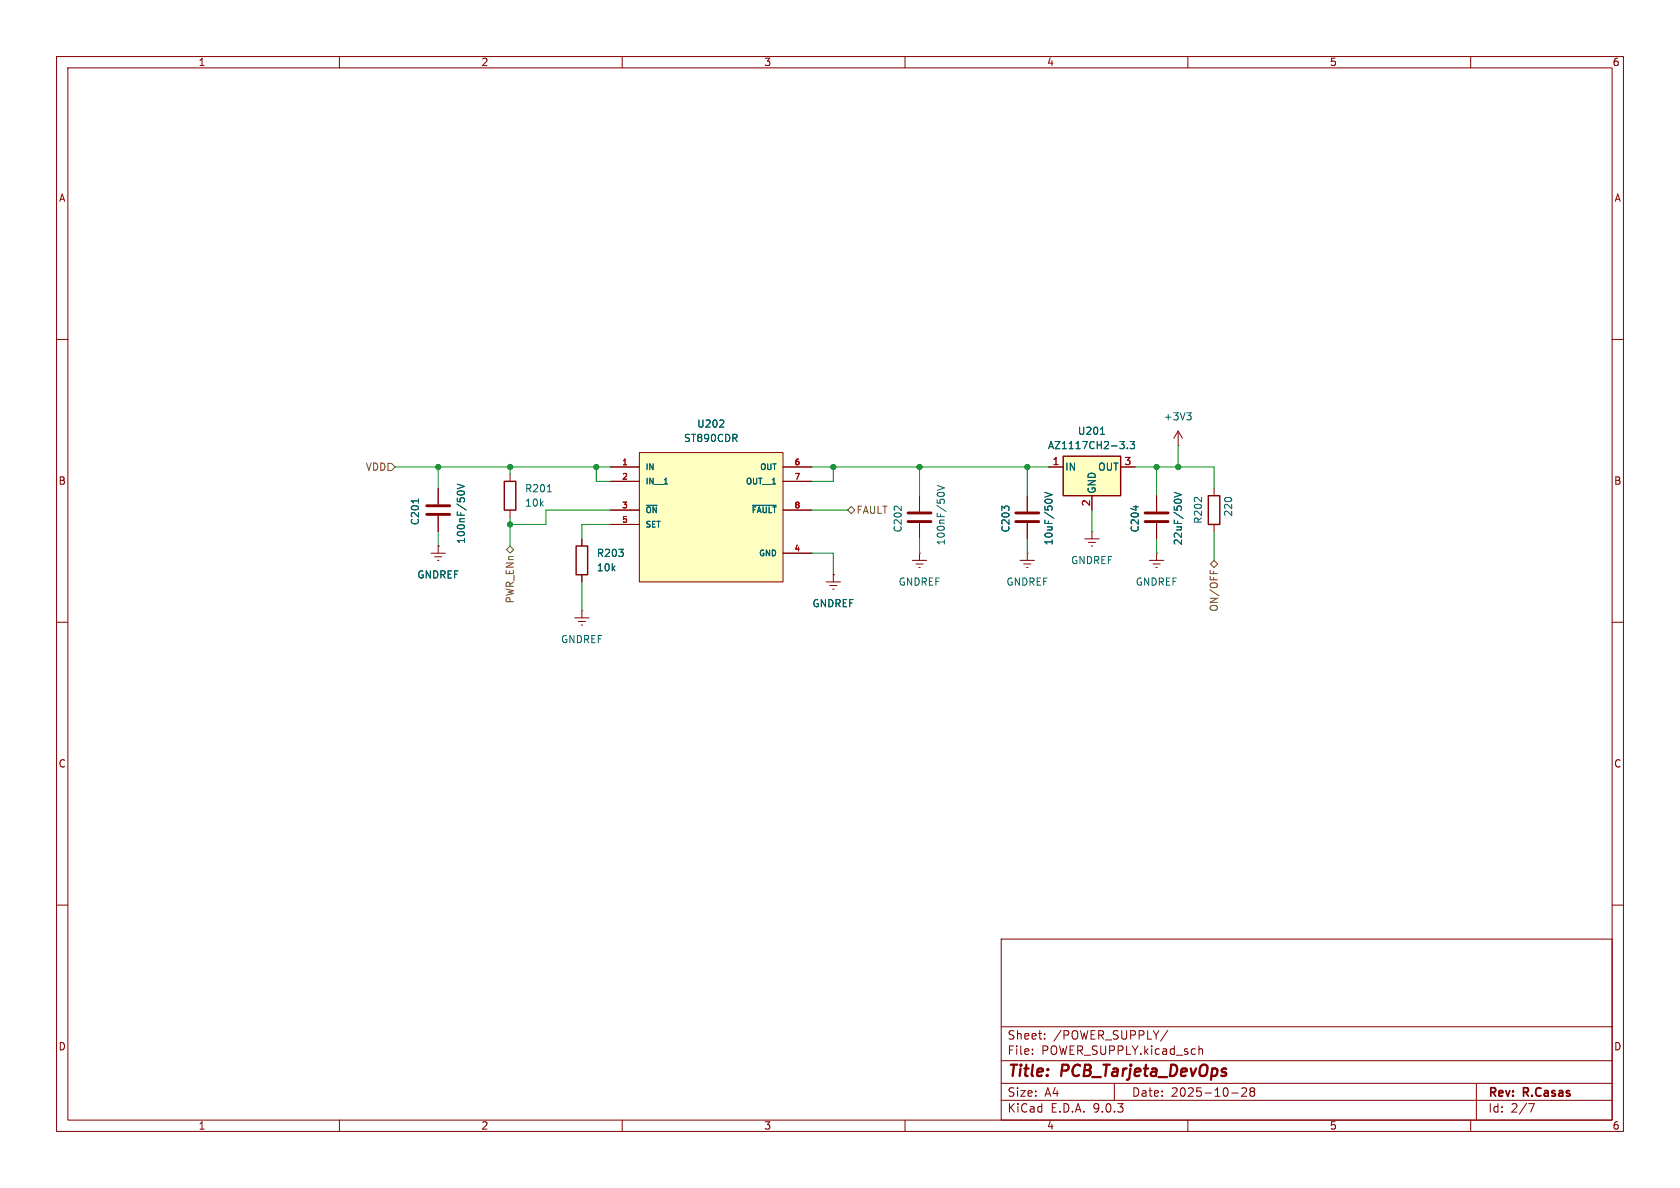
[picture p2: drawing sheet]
<svg xmlns="http://www.w3.org/2000/svg" width="297mm" height="210mm" viewBox="0 0 297 210" stroke-linecap="round" stroke-linejoin="round" font-family="sans-serif">
<g fill="none" stroke="#840000" stroke-width=".18">
<path d="M10 10h277v190h-277zM12 12h273v186h-273zM60 10v2M110 10v2M160 10v2M210 10v2M260 10v2M10 60h2M208.3 78.7h.1M208.3 76.2l-.8 1.3M208.3 76.2l.7 1.3M208.3 76.2v2.5"/>
<path d="M285 60h2M180.3 99.1h2.6M181 99.7h1.2M181.6 97.8h.1M181.6 87.6v2.8M181.6 92.5v2.8M181.6 97.8v1.3M203.2 99.1h2.5M203.8 99.7h1.3M204.5 97.8h.1M204.5 87.6v2.8M204.5 92.5v2.8"/>
<path d="M204.5 97.8v1.3M214.6 86.4v1.2M214.6 92.7v1.3M10 110h2M146 102.9h2.6M146.7 103.5h1.3M147.2 104.1h.2M147.3 101.6h.1M147.3 101.6v1.3M181.5 100.3h.2M204.3 100.3h.3M285 110h2"/>
<path d="M10 160h2M177 166h108v32h-108zM285 160h2M60 198v2M110 198v2M160 198v2M177 194.5h108M177 191.5h108M177 187.5h108M177 181.5h108M182.5 186.3v.1M182.5 185.5v.1"/>
<path d="M184.7 183.6v.1M184.7 182.8v.1M197 191.5v3M206.5 182.1l-1.3 2M210 198v2M212 184.9v1.5M212 185.5l.2-.1 .3 .1 .1 .9M217.7 193.2h1.2M219.5 192.4l.6-.1 .2 .1 .1 .3-.9 1.1h.9M221.2 192.9l-.2-.2 .2-.4 .5 .1 .1 .2-.3 .3M221.2 192.9l-.2 .3v.5l.2 .1 .5-.1 .1-.2-.1-.4-.2-.2M221.2 192.9h.3"/>
<path d="M260 198v2M261 191.5v6.5M270.2 195.1h1l-.6 1.5"/>
</g>
<path d="M213.6 87.6h2v5.1h-2z" fill="none" stroke="#840000" stroke-width=".25"/>
<path d="M209.8 73h.8l-.4 .5M210.3 73.5l.3 .2v.3l-.3 .2M184.7 87l1.3 .5-1.3 .4M185 88.3h.8M200.8 89.4v.8M207.6 87l1.3 .5-1.3 .4M207.8 88.3h.8" fill="none" stroke="#006464" stroke-width=".18"/>
<path d="M179.6 90.7h4M179.6 92.2h4M202.4 90.7h4.1M202.4 92.2h4.1" fill="none" stroke="#840000" stroke-width=".51"/>
<path d="M188 80.6h10.1v7h-10.1z" fill="#ffffc2"/>
<path d="M89.2 85.1h2v5.1h-2zM188 80.6h10.1v7h-10.1z" fill="none" stroke="#840000" stroke-width=".25"/>
<g fill="none" stroke="#840000" stroke-width=".18">
<path d="M90.2 83.8v1.3M90.2 90.2v1.2M161.3 99.1h2.5M161.9 99.7h1.3M162.6 97.8h.1M162.6 87.6v2.8M162.6 92.5v2.8M162.6 97.8v1.3M185.4 82.6h2.6M191.8 95.3h2.5M192.4 95.9h1.3M192.9 96.5h.3"/>
<path d="M193 94h.1M193 87.6v2.6M193 94v1.3M198.1 82.6h2.6M162.4 100.3h.3"/>
</g>
<path d="M194.6 76.8h.7M198 78h.8l-.5 .5 .4 .2 .1 .4-.3 .2h-.3M199.3 79.2v.1M199.8 78h.8l-.5 .5 .4 .2v.5l-.2 .1-.5-.1M96.8 86.9h.7M165.7 87.3a.79 .79 0 0 1 1.2 0M165.7 85.8l1.2 .4-1.2 .5" fill="none" stroke="#006464" stroke-width=".18"/>
<path d="M160.5 90.7h4.1M160.5 92.2h4.1" fill="none" stroke="#840000" stroke-width=".51"/>
<path d="M113 80h25.4v22.9h-25.4z" fill="#ffffc2"/>
<g fill="none" stroke="#840000" stroke-width=".18">
<path d="M76.2 97.8h2.5M76.8 98.4h1.3M77.3 99.1h.3M77.5 96.5h.1M77.5 86.4v2.8M77.5 91.2v2.8M77.5 96.5v1.3M102.9 95.3v1.2M107.9 82.6h5.1M107.9 85.1h5.1M107.9 90.2h5.1M107.9 92.7h5.1"/>
<path d="M113 80h25.4v22.9h-25.4zM138.4 82.6h5.1M138.4 85.1h5.1M138.4 90.2h5.1M138.4 97.8h5.1M181.6 87.6v2.8M181.6 92.5v2.8M185.4 82.6h2.6M193 87.6v2.6M198.1 82.6h2.6M204.5 87.6v2.8M204.5 92.5v2.8"/>
<path d="M101.6 109.2h2.5M102.2 109.9h1.3M102.7 110.5h.3M102.9 108h.1M102.9 101.6v1.3M102.9 108v1.2M147.3 101.6h.1"/>
</g>
<g fill="none" stroke="#006464" stroke-width=".18">
<path d="M127.2 75.5h.8M127.9 74.4v.4M194.6 76.8h.7M198 78h.8l-.5 .5 .4 .2 .1 .4-.3 .2h-.3M199.3 79.2v.1M199.8 78h.8l-.5 .5 .4 .2v.5l-.2 .1-.5-.1M74 88.2v.7M80.8 87.1a.79 .79 0 0 1 1.3 0M80.8 85.6l1.3 .4-1.3 .4M114.2 89.3h2M133 89.3h4.2M184.7 87l1.3 .5-1.3 .4"/>
<path d="M185 88.3h.8M200.8 89.4v.8M207.6 87l1.3 .5-1.3 .4M207.8 88.3h.8"/>
</g>
<path d="M101.9 96.5h2v5.1h-2z" fill="none" stroke="#840000" stroke-width=".25"/>
<path d="M75.4 89.4h4.1M75.4 90.9h4.1" fill="none" stroke="#840000" stroke-width=".51"/>
<path d="M68.6 81.9h.6l.6 .7-.6 .6h-.6zM89.5 97.2l.7-.7 .6 .7-.6 .6zM150.5 89.5l.6 .7-.6 .6-.6-.6zM214 99.7l.6-.6 .7 .6-.7 .6zM213.9 100.8v.6" fill="none" stroke="#725600" stroke-width=".18"/>
<g fill="none" stroke="#009600" stroke-width=".18">
<path d="M208.3 78.7v3.9M69.8 82.6h38.1M77.5 82.6v3.8M77.5 94v2.5M90.2 82.6v1.2M90.2 91.4v5.1M105.4 82.6v2.5h2.5M107.9 90.2h-11.4v2.5h-6.3M107.9 92.7h-5v2.6M143.5 97.8h3.8v3.8M143.5 82.6h41.9M143.5 90.2h6.4"/>
<path d="M147.3 82.6v2.5h-3.8M162.6 82.6v5M162.6 95.3v2.5M181.6 82.6v5M181.6 95.3v2.5M193 90.2v3.8M200.7 82.6h13.9v3.8M204.5 82.6v5M204.5 95.3v2.5M214.6 94v5.1M102.9 102.9v5.1"/>
</g>
<g fill="#009600" stroke="#009600" stroke-width=".18">
<circle cx="181.6" cy="82.6" r=".46"/>
<circle cx="147.3" cy="82.6" r=".46"/>
<circle cx="162.6" cy="82.6" r=".46"/>
<circle cx="204.5" cy="82.6" r=".46"/>
<circle cx="208.3" cy="82.6" r=".46"/>
<circle cx="105.4" cy="82.6" r=".46"/>
<circle cx="90.2" cy="92.7" r=".46"/>
<circle cx="90.2" cy="82.6" r=".46"/>
<circle cx="77.5" cy="82.6" r=".46"/>
</g>
<g font-size="2.8" fill="#840000">
<text x="178" y="190.9">Title:</text>
<text x="187.7" y="190.9">PCB_Tarjeta_DevOps</text>
</g>
<g font-size="2.1" fill="#840000">
<text x="178" y="184">Sheet:</text>
<text x="186.2" y="184">/POWER_SUPPLY/</text>
<text x="178" y="186.7">File:</text>
<text x="184.1" y="186.7">POWER_SUPPLY.kicad_sch</text>
<text x="178" y="196.9">KiCad</text>
<text x="178" y="194.1">Size:</text>
<text x="184.7" y="194.1">A4</text>
<text x="185.7" y="196.9">E.D.A.</text>
<text x="193.3" y="196.9">9.0.3</text>
<text x="200" y="194.1">Date:</text>
<text x="207" y="194.1">2025-10-28</text>
<text x="263" y="194.3">Rev:</text>
<text x="263" y="196.9">Id:</text>
<text x="267.1" y="196.9">2/7</text>
<text x="269.4" y="194.3">R.Casas</text>
</g>
<g font-size="1.8" fill="#840000">
<text x="35" y="11.9">1</text>
<text x="85" y="11.9">2</text>
<text x="135" y="11.9">3</text>
<text x="185" y="11.9">4</text>
<text x="235" y="11.9">5</text>
<text x="285" y="11.9">6</text>
<text x="10.3" y="35.9">A</text>
<text x="285.3" y="35.9">A</text>
<text x="10.3" y="85.9">B</text>
<text x="285.3" y="85.9">B</text>
<text x="10.3" y="135.9">C</text>
<text x="285.3" y="135.9">C</text>
<text x="10.3" y="185.9">D</text>
<text x="285.3" y="185.9">D</text>
<text x="35" y="199.9">1</text>
<text x="85" y="199.9">2</text>
<text x="135" y="199.9">3</text>
<text x="185" y="199.9">4</text>
<text x="235" y="199.9">5</text>
<text x="285" y="199.9">6</text>
</g>
<g font-size="1.8" fill="#006464">
<text x="123.1" y="75.8">U202</text>
<text x="190.5" y="77.1">U201</text>
<text x="205.6" y="74.5">+3V3</text>
<text x="120.8" y="78.3">ST890CDR</text>
<text x="185.2" y="79.6">AZ1117CH2-3.3</text>
<text x="188.2" y="83.4">IN</text>
<text x="194" y="83.4">OUT</text>
<text x="92.7" y="87.2">R201</text>
<text x="92.7" y="89.8">10k</text>
<text x="193.9" y="87.4" transform="rotate(-90 193.9 87.4)">GND</text>
<text x="74.3" y="93" transform="rotate(-90 74.3 93)">C201</text>
<text x="159.6" y="94.2" transform="rotate(-90 159.6 94.2)">C202</text>
<text x="178.7" y="94.2" transform="rotate(-90 178.7 94.2)">C203</text>
<text x="201.5" y="94.2" transform="rotate(-90 201.5 94.2)">C204</text>
<text x="212.7" y="92.7" transform="rotate(-90 212.7 92.7)">R202</text>
<text x="218" y="91.4" transform="rotate(-90 218 91.4)">220</text>
<text x="82.4" y="96.3" transform="rotate(-90 82.4 96.3)">100nF/50V</text>
<text x="105.4" y="98.7">R203</text>
<text x="105.4" y="101.2">10k</text>
<text x="167.2" y="96.5" transform="rotate(-90 167.2 96.5)">100nF/50V</text>
<text x="186.3" y="96.5" transform="rotate(-90 186.3 96.5)">10uF/50V</text>
<text x="189.2" y="99.9">GNDREF</text>
<text x="209.1" y="96.5" transform="rotate(-90 209.1 96.5)">22uF/50V</text>
<text x="73.7" y="102.5">GNDREF</text>
<text x="143.5" y="107.5">GNDREF</text>
<text x="158.8" y="103.7">GNDREF</text>
<text x="177.8" y="103.7">GNDREF</text>
<text x="200.7" y="103.7">GNDREF</text>
<text x="99.1" y="113.9">GNDREF</text>
</g>
<g font-size="1.8" fill="#725600">
<text x="64.6" y="83.4">VDD</text>
<text x="151.3" y="91">FAULT</text>
<text x="91" y="106.8" transform="rotate(-90 91 106.8)">PWR_ENn</text>
<text x="215.5" y="108.2" transform="rotate(-90 215.5 108.2)">ON/OFF</text>
</g>
<g font-size="1.8" fill="#a90000">
<text x="186" y="82.3">1</text>
<text x="198.7" y="82.3">3</text>
<text x="192.8" y="89.6" transform="rotate(-90 192.8 89.6)">2</text>
</g>
<g font-size="1.4" fill="#a90000">
<text x="109.9" y="82.3">1</text>
<text x="140.4" y="82.3">6</text>
<text x="109.9" y="84.8">2</text>
<text x="109.9" y="89.9">3</text>
<text x="140.4" y="84.8">7</text>
<text x="140.4" y="89.9">8</text>
<text x="109.9" y="92.5">5</text>
<text x="140.4" y="97.5">4</text>
</g>
<g font-size="1.4" fill="#006464">
<text x="114" y="83.3">IN</text>
<text x="134.3" y="83.3">OUT</text>
<text x="114" y="85.8">IN__1</text>
<text x="131.7" y="85.8">OUT__1</text>
<text x="114" y="90.9">~{ON}</text>
<text x="114" y="93.4">SET</text>
<text x="132.8" y="90.9">~{FAULT}</text>
<text x="134.1" y="98.5">GND</text>
</g>
</svg>
